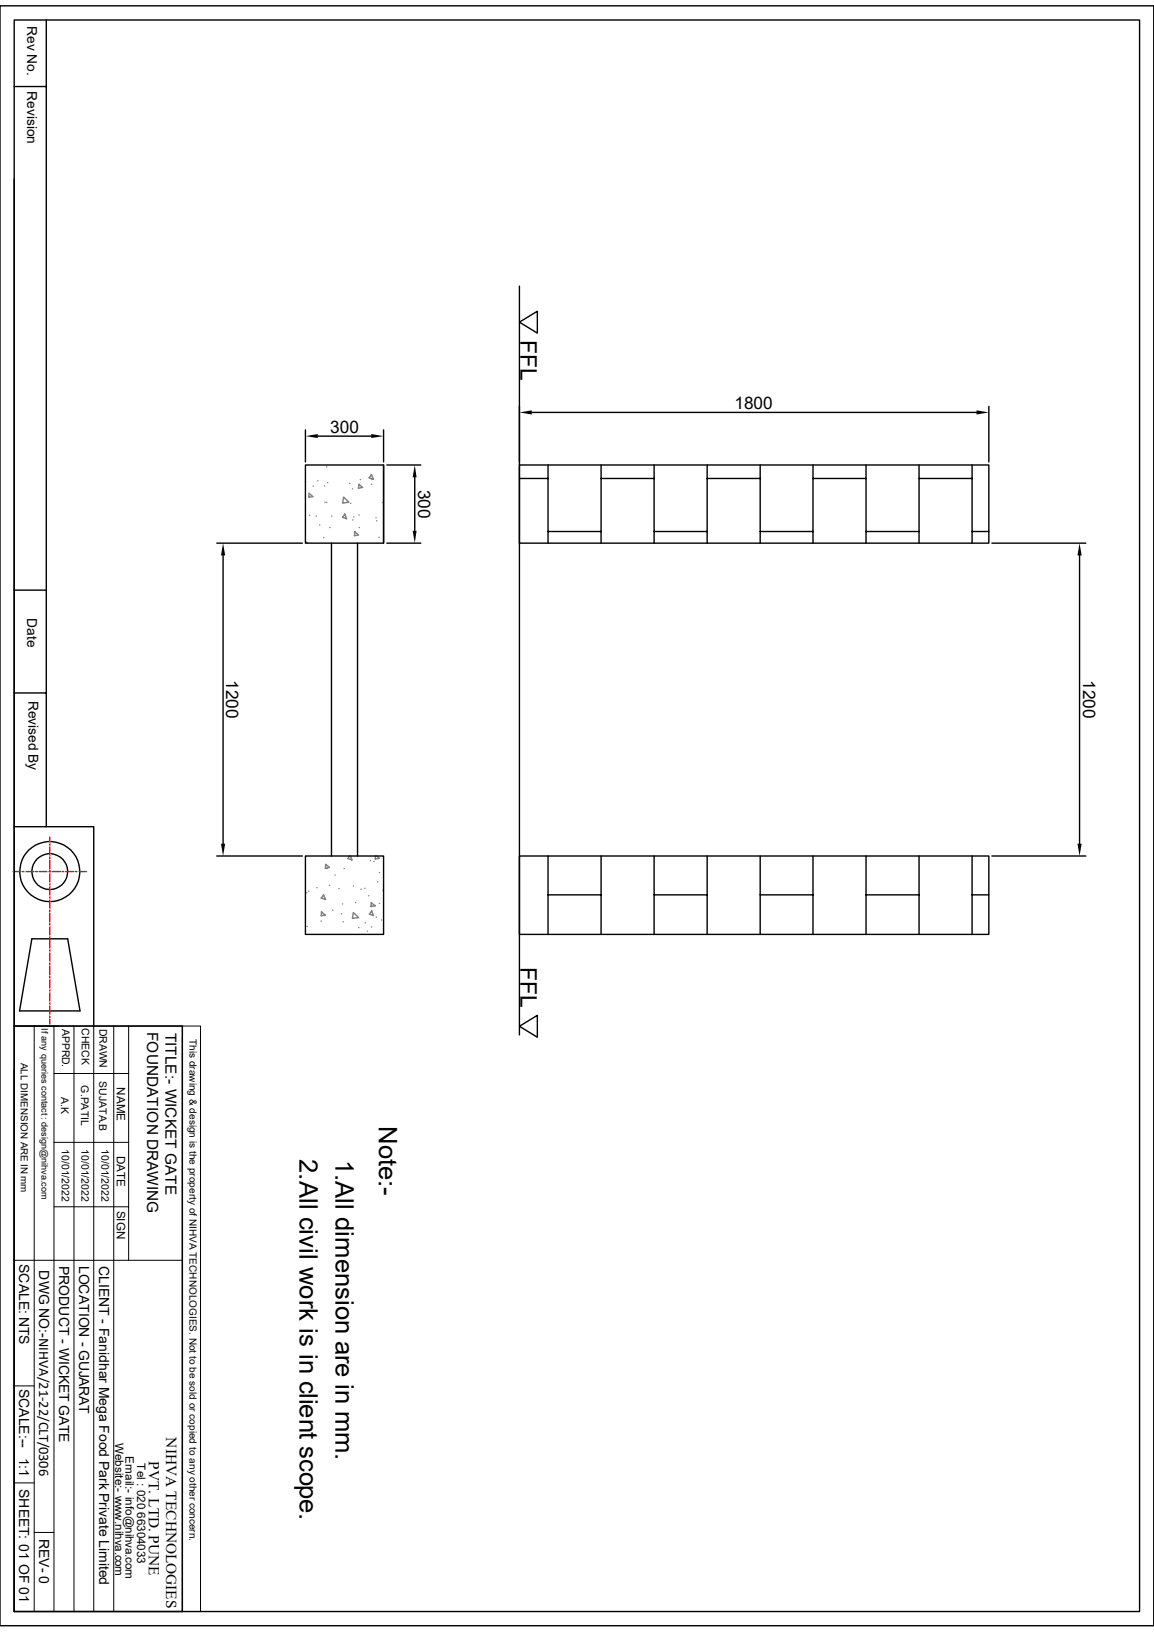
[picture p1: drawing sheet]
<svg xmlns="http://www.w3.org/2000/svg" width="210mm" height="297mm" viewBox="0 0 210 297" stroke-linecap="round" stroke-linejoin="round" font-family="sans-serif">
<g fill="none" stroke="#000" stroke-width=".25">
<path d="M0 1.1h210v294.8h-210zM2.6 3.6h204.8v289.7h-204.8zM2.6 15.7h5.8M8.4 3.6v146.9M2.6 32.6v117.9h14.5v36.2M94.5 52.1v136.2M94.5 58.6l3.3-2v4zM55.6 78.2v5.9M57.8 79.4h9.8M69.8 78.2v5.9M96.8 75.1h80.9M180 74v10.1"/>
<path d="M39.5 98.8h15.5M55.6 84.6h14.2v14.2h-14.2zM60.3 98.8v57M65.1 98.8v57M69.8 84.6v14.2M70.4 98.8h6.2M70.4 84.6h6.2M75.5 86.9v9.7M94.5 87.1h5.2M94.5 84.6h85.5v14.2h-85.5zM99.7 84.6v14.2M99.7 96.7h9.7"/>
<path d="M109.4 84.6v14.2M109.4 87.1h9.6M119 84.6v14.2M119 96.7h9.7M128.7 84.6v14.2M128.7 87.1h9.6M138.3 84.6v14.2M138.3 96.7h9.7M148 84.6v14.2M148 87.1h9.6M157.6 84.6v14.2M157.6 96.7h9.7"/>
<path d="M167.3 84.6v14.2M167.3 87.1h9.6M176.9 84.6v14.2M176.9 96.7h3.1M180.5 98.8h17.1M2.6 107.4h5.8M40.6 101.1v52.4M196.5 101.1v52.4M2.6 126.1h5.8M2.6 150.5v36.2M39.5 155.8h15.5M55.6 155.8h14.2v14.3h-14.2z"/>
<path d="M94.5 155.8h85.5v14.3h-85.5zM99.7 155.8v14.3M109.4 155.8v14.3M119 155.8v14.3M128.7 155.8v14.3M138.3 155.8v14.3M148 155.8v14.3M157.6 155.8v14.3M167.3 155.8v14.3M176.9 155.8v14.3M180.5 155.8h17.1M5.8 170.9h6.5l2.3 13.1h-11z"/>
<path d="M99.7 162.9h9.7M119 162.9h9.7M138.3 162.9h9.7M157.6 162.9h9.7M176.9 162.9h3.1M2.6 186.7h30.6v106.6h-30.6zM2.6 194.8v98.5M94.5 186.8l3.3-2v4z"/>
<circle cx="9.1" cy="158.6" r="5.5"/>
<circle cx="9.1" cy="158.6" r="3.3"/>
</g>
<path d="M55.6 79.4l2.2-.4v.7zM67.6 79l2.2 .4-2.2 .3zM94.5 75.1l2.3-.4v.7zM177.7 74.7l2.3 .4-2.3 .3zM75.5 84.6l.3 2.3h-.7zM75.1 96.6h.7l-.3 2.2zM40.6 98.8l.4 2.3h-.8zM196.5 98.8l.3 2.3h-.7zM40.2 153.5h.8l-.4 2.3zM196.1 153.5h.7l-.3 2.3z" fill="#000"/>
<g fill="none" stroke="#808080" stroke-width=".25">
<path d="M55.6 87.7h.1M55.6 98.5l.4 .3M56.3 89.8l.6 .6-.7 .1zM56.3 93.8h.1M57 88.5h.1M57.5 93.9h.1M57.8 87.5h.1M58.2 95.5h.1M58.9 97.8h.1M59.1 88.4h.1M59.1 91.4h.1M59.4 91.4h.1"/>
<path d="M59.4 85h.1M59.6 87.8h.1M60 96h.1M60.4 93.9h.1M62.5 90.5l1 .9-1.1 .2zM62.7 93.6l.4 .8-.7-.3zM63.6 88h.1M63.8 91.6h.1M64.1 89h.1M64.2 94.6h.1M64.4 94.1h.1M64.6 96.8l.6 .6-.7 .1z"/>
<path d="M65.3 93.7h.1M65.4 96h.1M65.6 87.3h.1M66 88.7l-.8 .2 .1-.8 .7 .6M67.6 87.2h.1M67.6 86.4l.3 .8-.7-.2zM67.6 88.1h.1M68.4 94.2h.1M68.5 94.8h.1M69 97.8h.1M69.6 91.4h.1M59.2 158l.7-.1-.6-.6-.1 .7"/>
<path d="M59.5 158.1h.1M61 159.3h.1M62.6 158.1h.1M63.6 155.8l-.3 .5 .8 .2-.3-.7M67.4 156.6h.1M68 156.8h.1M68.3 155.8v.5l.7-.1-.5-.4M69 158.8h.1M55.8 162.5h.1M55.9 168.6h.1M56.2 162.2h.1M57.7 161.5h.1"/>
<path d="M58.4 167.6h.1M58.5 165.9l.7 .6-.7 .2zM58.9 162.9l.3 .8-.7-.3zM59.9 161.1h.1M60.5 165.7h.1M61.7 161.7h.1M62.1 166.3h.1M62.3 164.5h.1M62.4 167.8h.1M64.3 166.1l1 .9-1.2 .1zM64.3 161.2h.1M64.7 164.3h.1"/>
<path d="M65.3 168.8h.1M65.7 161.8h.1M66.4 161.7h.1M66.5 167.9h.1M66.8 169.5h.1M67.1 163h.1M67.5 165l.8-.2-.7-.5-.1 .7M67.6 168.7h.1M67.6 165.8l.3 .8-.7-.2zM68.5 166.9h.1M68.7 160.5h.1M69 164.4h.1"/>
<path d="M69.4 167.4h.1M69.7 162h.1"/>
</g>
<g fill="none" stroke="#000" stroke-width=".18">
<path d="M2.6 186.7h30.6M6.2 186.7v106.6M9.8 195.4h13.6M9.8 186.7v106.6M13.5 186.7v106.6M17.1 186.7v106.6M20.7 186.7v106.6M23.4 186.7v42.7M33.2 186.7h3.3v106.6h-3.3zM33.2 188.6v104.7M9.8 219.6h13.6M9.8 207.9h13.6"/>
<path d="M2.6 229.4h30.6M2.6 252.2h3.6M2.6 269.9h3.6M6.2 278.9h3.6"/>
</g>
<g fill="none" stroke="#f00" stroke-width=".25">
<path d="M2.4 158.6h1.4M4.1 158.6h.3M4.7 158.6h1.5M6.5 158.6h.3M7.1 158.6h1.5M8.9 158.6h.3M9.1 152.4v.8M9.1 153.5v.3M9.1 154.1v1.6M9.1 156v.3M9.1 156.5v1.6M9.1 158.4v.3"/>
<path d="M9.1 159v1.5M9.5 158.6h1.5M11.3 158.6h.3M11.9 158.6h1.5M13.7 158.6h.3M14.4 158.6h1.3M9.1 160.8v.3M9.1 161.4v1.5M9.1 163.2v.3M9.1 163.8v1.5M9.1 165.6v.3M9.1 166.2v1.5"/>
<path d="M9.1 168v.3M9.1 168.6v1.5M9.1 170.4v.3M9.1 171v1.6M9.1 172.8v.3M9.1 173.4v1.6M9.1 175.3v.3M9.1 175.9v1.5M9.1 177.7v.3M9.1 178.3v1.5M9.1 180.1v.3M9.1 180.7v1.5"/>
<path d="M9.1 182.5v.3M9.1 183.1v1.5M9.1 184.9v.3M9.1 185.5v.9"/>
</g>
<g font-size="4.7">
<text x="68.9" y="205" transform="rotate(90 68.9 205)">Note:-</text>
<text x="54.5" y="210.9" transform="rotate(90 54.5 210.9)">2.All civil work is in client scope.</text>
<text x="61.1" y="211.1" transform="rotate(90 61.1 211.1)">1.All dimension are in mm.</text>
</g>
<g font-size="4.1">
<text x="94.7" y="61.8" transform="rotate(90 94.7 61.8)">FFL</text>
<text x="94.7" y="176" transform="rotate(90 94.7 176)">FFL</text>
</g>
<g font-size="3.1">
<text x="133.6" y="74.5">1800</text>
<text x="60.1" y="78.7">300</text>
<text x="76.1" y="89.1" transform="rotate(90 76.1 89.1)">300</text>
<text x="41.2" y="123.7" transform="rotate(90 41.2 123.7)">1200</text>
<text x="197.1" y="123.7" transform="rotate(90 197.1 123.7)">1200</text>
</g>
<g font-size="2.8">
<text x="26.8" y="187.8" transform="rotate(90 26.8 187.8)">FOUNDATION DRAWING</text>
<text x="30.1" y="188" transform="rotate(90 30.1 188)">TITLE:- WICKET GATE</text>
<text x="30.3" y="261.6" transform="rotate(90 30.3 261.6)">NIHVA TECHNOLOGIES</text>
<text x="27.1" y="265.9" transform="rotate(90 27.1 265.9)">PVT. LTD. PUNE</text>
</g>
<g font-size="2.5">
<text x="5" y="4.7" transform="rotate(90 5 4.7)">Rev No.</text>
<text x="5" y="16.6" transform="rotate(90 5 16.6)">Revision</text>
<text x="5" y="112.5" transform="rotate(90 5 112.5)">Date</text>
<text x="5.2" y="127.5" transform="rotate(90 5.2 127.5)">Revised By</text>
<text x="3.5" y="230" transform="rotate(90 3.5 230)">SCALE: NTS</text>
<text x="7.1" y="231.2" transform="rotate(90 7.1 231.2)">DWG NO:-NIHVA/21-22/CLT/0306</text>
<text x="10.8" y="230.3" transform="rotate(90 10.8 230.3)">PRODUCT - WICKET GATE</text>
<text x="14.4" y="230.3" transform="rotate(90 14.4 230.3)">LOCATION - GUJARAT</text>
<text x="18" y="230.4" transform="rotate(90 18 230.4)">CLIENT - Fanidhar Mega Food Park Private Limited</text>
<text x="3.5" y="252.7" transform="rotate(90 3.5 252.7)">SCALE:--</text>
<text x="3.5" y="265.3" transform="rotate(90 3.5 265.3)">1:1</text>
<text x="3.5" y="271" transform="rotate(90 3.5 271)">SHEET: 01 OF 01</text>
<text x="7.2" y="280" transform="rotate(90 7.2 280)">REV- 0</text>
</g>
<g font-size="2.1">
<text x="21.3" y="197.9" transform="rotate(90 21.3 197.9)">NAME</text>
<text x="21.3" y="210.3" transform="rotate(90 21.3 210.3)">DATE</text>
<text x="21.3" y="220.3" transform="rotate(90 21.3 220.3)">SIGN</text>
<text x="21" y="262.6" transform="rotate(90 21 262.6)">Website:- www.nihva.com</text>
<text x="22.9" y="265" transform="rotate(90 22.9 265)">Email:- info@nihva.com</text>
<text x="25" y="266.3" transform="rotate(90 25 266.3)">Tel : 020 66304033</text>
</g>
<g font-size="1.9">
<text x="11.3" y="187.2" transform="rotate(90 11.3 187.2)">APPRD.</text>
<text x="14.9" y="187.1" transform="rotate(90 14.9 187.1)">CHECK</text>
<text x="18.1" y="187.2" transform="rotate(90 18.1 187.2)">DRAWN</text>
<text x="14.8" y="197.5" transform="rotate(90 14.8 197.5)">G.PATIL</text>
<text x="18.1" y="196.8" transform="rotate(90 18.1 196.8)">SUJATA.B</text>
<text x="11.1" y="199.6" transform="rotate(90 11.1 199.6)">A.K</text>
<text x="11.3" y="209.1" transform="rotate(90 11.3 209.1)">10/01/2022</text>
<text x="14.9" y="209.1" transform="rotate(90 14.9 209.1)">10/01/2022</text>
<text x="18.5" y="209.1" transform="rotate(90 18.5 209.1)">10/01/2022</text>
</g>
<g font-size="1.8">
<text x="34.5" y="189.1" transform="rotate(90 34.5 189.1)">This drawing &amp; design is the property of NIHVA TECHNOLOGIES. Not to be sold or copied to any other concern.</text>
<text x="3.8" y="193.4" transform="rotate(90 3.8 193.4)">ALL DIMENSION ARE IN mm</text>
</g>
<text font-size="1.7" x="7.5" y="187.2" transform="rotate(90 7.5 187.2)">If any queries contact : design@nihva.com</text>
</svg>
